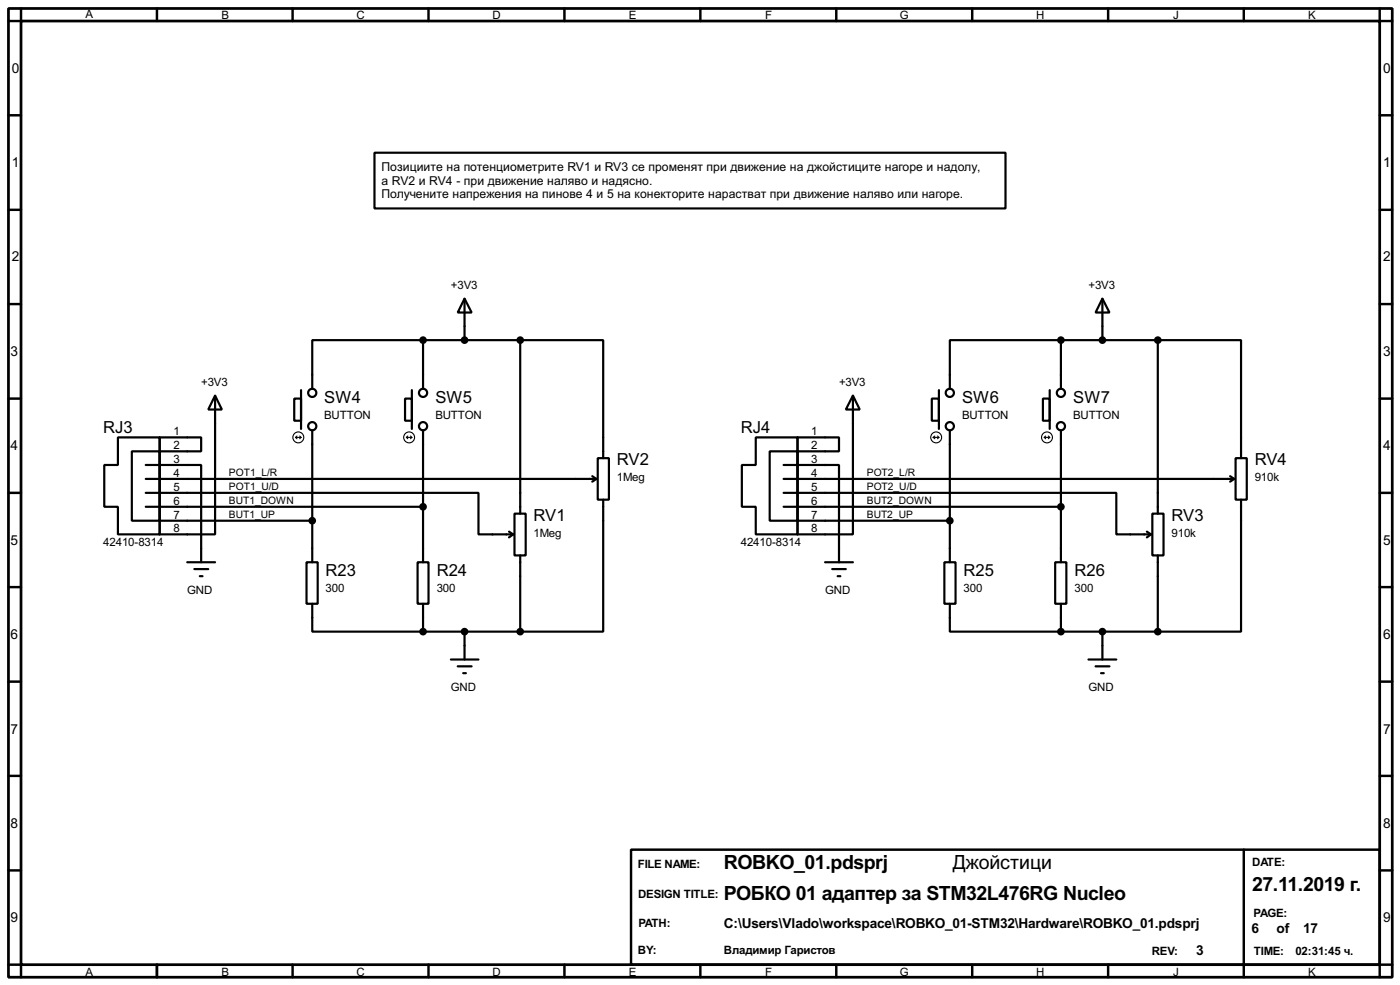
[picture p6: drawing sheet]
<svg xmlns="http://www.w3.org/2000/svg" width="256mm" height="180mm" viewBox="0 0 256 180" stroke-linecap="round" stroke-linejoin="round" font-family="sans-serif">
<path d="M1.6 1.6h253.5v177.3h-253.5zM3.9 3.9h248.9v172.7h-248.9z" fill="none" stroke="#000" stroke-width=".5"/>
<g fill="none" stroke="#000" stroke-width=".45">
<path d="M3.9 1.6v2.3h-2.3M28.8 1.6v2.3M53.6 1.6v2.3M78.5 1.6v2.3M103.4 1.6v2.3M128.3 1.6v2.3M153.2 1.6v2.3M178.1 1.6v2.3M203 1.6v2.3M227.9 1.6v2.3M252.8 1.6v2.3h2.3M1.6 21.1h2.3"/>
<path d="M1.6 38.4h2.3M252.8 21.1h2.3M252.8 38.4h2.3M1.6 55.7h2.3M252.8 55.7h2.3M1.6 73h2.3M252.8 73h2.3M1.6 90.2h2.3M252.8 90.2h2.3M1.6 107.5h2.3M252.8 107.5h2.3M1.6 124.8h2.3"/>
<path d="M252.8 124.8h2.3M1.6 142h2.3M1.6 159.3h2.3M115.6 155.5h137.2v21.1h-137.2zM227.9 155.5v23.4M252.8 142h2.3M252.8 159.3h2.3M1.6 176.6h2.3v2.3M28.8 176.6v2.3M53.6 176.6v2.3M78.5 176.6v2.3M103.4 176.6v2.3"/>
<path d="M128.3 176.6v2.3M153.2 176.6v2.3M178.1 176.6v2.3M203 176.6v2.3M255.1 176.6h-2.3v2.3"/>
</g>
<g fill="none" stroke="#000" stroke-width=".4">
<path d="M68.6 28h115.6v10.2h-115.6zM85.1 54.7l1.3 2.5h-2.5zM85.1 54.7v7.6M202 54.7l1.3 2.5h-2.6zM202 54.7v7.6M39.4 72.4l1.3 2.6h-2.5zM39.4 72.4v25.4h-10.1v-17.7h7.6v2.5h-7.6M53.9 73h1.3v4h-1.3zM55.2 71.4v7.1M57.2 78.8v24.1M74.2 73h1.3v4h-1.3zM75.5 71.4v7.1"/>
<path d="M77.5 62.3h-20.3v8.9M77.5 62.3h17.8M77.5 62.3v8.9M77.5 78.8v24.1M95.3 62.3h15.2v21.6M95.3 62.3v31.7M156.3 72.4l1.2 2.6h-2.5zM156.3 72.4v25.4h-10.2v-17.7h7.6v2.5h-7.6M170.7 73h1.3v4h-1.3zM172 71.4v7.1M174 78.8v24.1M191.1 73h1.2v4h-1.2z"/>
<path d="M192.3 71.4v7.1M194.4 62.3h-20.4v8.9M194.4 62.3h17.7M194.4 62.3v8.9M194.4 78.8v24.1M212.1 62.3h15.3v21.6M212.1 62.3v31.7M21.6 80.1h7.7v17.7h-7.7v-5h-2.5v-7.7h2.5zM24.2 82.6h5.1v12.7h-5.1zM26.7 85.1h10.2v17.8M26.7 90.2h61v7.6h6.3M26.7 87.7h82.6"/>
<path d="M26.7 92.8h50.8M29.3 95.3h27.9M93.3 97.3l.7 .5M94 97.8l-.7 .6M94.3 94h2v7.7h-2zM108.5 87.2l.8 .5M109.3 87.7l-.8 .5M109.5 83.9h2.1v7.6h-2.1zM110.5 91.5v24.1h-15.2M138.5 80.1h7.6v17.7h-7.6v-5h-2.6v-7.7h2.6zM141 82.6h5.1v12.7h-5.1zM143.6 85.1h10.1v17.8"/>
<path d="M143.6 90.2h60.9v7.6h6.4M143.6 87.7h82.5M143.6 92.8h50.8M146.1 95.3h27.9M210.1 97.3l.8 .5M210.9 97.8l-.8 .6M211.1 94h2.1v7.7h-2.1zM225.4 87.2l.7 .5M226.1 87.7l-.7 .5M226.4 83.9h2v7.6h-2zM227.4 91.5v24.1h-15.3M34.3 102.9h5.1"/>
<path d="M35.6 104.2h2.6M36.6 105.5h.5M56.2 102.9h2v7.6h-2zM57.2 110.5v5.1h20.3M76.5 102.9h2v7.6h-2zM77.5 115.6h17.8M77.5 110.5v5.1M85.1 115.6v5.1M95.3 101.7v13.9M151.2 102.9h5.1M152.5 104.2h2.5M153.5 105.5h.5"/>
<path d="M173 102.9h2.1v7.6h-2.1zM174 110.5v5.1h20.4M193.3 102.9h2.1v7.6h-2.1zM194.4 115.6h17.7M194.4 110.5v5.1M202 115.6v5.1M212.1 101.7v13.9M82.6 120.7h5.1M83.9 122h2.5M84.9 123.2h.5M199.4 120.7h5.1M200.7 122h2.6"/>
<path d="M201.7 123.2h.5"/>
<circle cx="57.2" cy="71.9" r=".75"/>
<circle cx="57.2" cy="78" r=".75"/>
<circle cx="77.5" cy="78" r=".75"/>
<circle cx="77.5" cy="71.9" r=".75"/>
<circle cx="174" cy="78" r=".75"/>
<circle cx="174" cy="71.9" r=".75"/>
<circle cx="194.3" cy="71.9" r=".75"/>
<circle cx="194.3" cy="78" r=".75"/>
</g>
<g fill="#000" stroke="#000" stroke-width=".4">
<circle cx="77.5" cy="62.3" r=".5"/>
<circle cx="85.1" cy="62.3" r=".5"/>
<circle cx="95.3" cy="62.3" r=".5"/>
<circle cx="194.3" cy="62.3" r=".5"/>
<circle cx="201.9" cy="62.3" r=".5"/>
<circle cx="212.1" cy="62.3" r=".5"/>
<circle cx="57.2" cy="95.3" r=".5"/>
<circle cx="77.5" cy="92.8" r=".5"/>
<circle cx="174" cy="95.3" r=".5"/>
<circle cx="194.3" cy="92.8" r=".5"/>
<circle cx="77.5" cy="115.6" r=".5"/>
<circle cx="85.1" cy="115.6" r=".5"/>
<circle cx="95.3" cy="115.6" r=".5"/>
<circle cx="194.3" cy="115.6" r=".5"/>
<circle cx="201.9" cy="115.6" r=".5"/>
<circle cx="212.1" cy="115.6" r=".5"/>
</g>
<g fill="none" stroke="#000" stroke-width=".2">
<path d="M54.4 79.8l-.2 .3M54.9 79.8l.3 .3M74.7 79.8l-.2 .3M75.2 79.8l.3 .3M171.3 79.8l-.3 .3M171.8 79.8l.2 .3M191.6 79.8l-.3 .3M192.1 79.8l.2 .3M54.2 80.1h1M54.2 80.1l.2 .2M55.2 80.1l-.3 .2M74.5 80.1h1"/>
<path d="M74.5 80.1l.2 .2M75.5 80.1l-.3 .2M171 80.1h1M171 80.1l.3 .2M172 80.1l-.2 .2M191.3 80.1h1M191.3 80.1l.3 .2M192.3 80.1l-.2 .2"/>
<circle cx="54.6" cy="80.1" r="1"/>
<circle cx="74.9" cy="80.1" r="1"/>
<circle cx="171.5" cy="80.1" r="1"/>
<circle cx="191.8" cy="80.1" r="1"/>
</g>
<g font-size="4">
<text x="132.6" y="159.1">ROBKO_01.pdsprj</text>
<text x="174.6" y="159.1">Джойстици</text>
<text x="132.6" y="164.8">РОБКО 01 адаптер за STM32L476RG Nucleo</text>
<text x="229.4" y="163.1">27.11.2019 г.</text>
</g>
<g font-size="3.4">
<text x="59.4" y="73.7">SW4</text>
<text x="79.8" y="73.7">SW5</text>
<text x="176.3" y="73.7">SW6</text>
<text x="196.6" y="73.7">SW7</text>
<text x="18.9" y="79.3">RJ3</text>
<text x="135.7" y="79.3">RJ4</text>
<text x="113" y="85.2">RV2</text>
<text x="229.9" y="85.2">RV4</text>
<text x="97.8" y="95.3">RV1</text>
<text x="214.6" y="95.3">RV3</text>
<text x="59.7" y="105.5">R23</text>
<text x="80" y="105.5">R24</text>
<text x="176.5" y="105.5">R25</text>
<text x="196.8" y="105.5">R26</text>
</g>
<g font-size="2.8">
<text x="2.2" y="13.4">0</text>
<text x="253.4" y="13.4">0</text>
<text x="2.2" y="30.6">1</text>
<text x="253.4" y="30.6">1</text>
<text x="2.2" y="47.9">2</text>
<text x="253.4" y="47.9">2</text>
<text x="1.9" y="65.2">3</text>
<text x="253.4" y="65.2">3</text>
<text x="1.9" y="82.4">4</text>
<text x="253.4" y="82.4">4</text>
<text x="1.9" y="99.7">5</text>
<text x="253.4" y="99.7">5</text>
<text x="1.9" y="117">6</text>
<text x="253.4" y="117">6</text>
<text x="1.9" y="134.3">7</text>
<text x="253.4" y="134.3">7</text>
<text x="1.9" y="151.5">8</text>
<text x="253.4" y="151.5">8</text>
<text x="1.9" y="168.8">9</text>
<text x="132.6" y="169.8">C:\Users\Vlado\workspace\ROBKO_01-STM32\Hardware\ROBKO_01.pdsprj</text>
<text x="229.3" y="170.8">6</text>
<text x="233.9" y="170.8">of</text>
<text x="238.7" y="170.8">17</text>
<text x="253.4" y="168.8">9</text>
<text x="219.1" y="174.9">3</text>
</g>
<g font-size="2.5">
<text x="69.9" y="33.8">а RV2 и RV4 - при движение наляво и надясно.</text>
<text x="69.9" y="31.2">Позициите на потенциометрите RV1 и RV3 се променят при движение на джойстиците нагоре и надолу,</text>
<text x="69.9" y="36.3">Получените напрежения на пинове 4 и 5 на конекторите нарастват при движение наляво или нагоре.</text>
</g>
<g font-size="2.4">
<text x="15.7" y="3.2">A</text>
<text x="40.6" y="3.5">B</text>
<text x="65.3" y="3.5">C</text>
<text x="90.2" y="3.5">D</text>
<text x="115.2" y="3.5">E</text>
<text x="140.2" y="3.5">F</text>
<text x="164.9" y="3.5">G</text>
<text x="189.8" y="3.5">H</text>
<text x="214.9" y="3.5">J</text>
<text x="239.7" y="3.5">K</text>
<text x="82.6" y="52.8">+3V3</text>
<text x="199.4" y="52.8">+3V3</text>
<text x="36.9" y="70.6">+3V3</text>
<text x="153.7" y="70.6">+3V3</text>
<text x="59.4" y="76.7">BUTTON</text>
<text x="79.8" y="76.7">BUTTON</text>
<text x="176.3" y="76.7">BUTTON</text>
<text x="196.6" y="76.7">BUTTON</text>
<text x="31.8" y="79.7">1</text>
<text x="31.8" y="82.2">2</text>
<text x="148.6" y="79.7">1</text>
<text x="148.6" y="82.2">2</text>
<text x="31.8" y="84.7">3</text>
<text x="31.8" y="87.3">4</text>
<text x="31.8" y="89.8">5</text>
<text x="113" y="88.1">1Meg</text>
<text x="148.6" y="84.7">3</text>
<text x="148.6" y="87.3">4</text>
<text x="148.6" y="89.8">5</text>
<text x="229.9" y="88.1">910k</text>
<text x="31.8" y="92.4">6</text>
<text x="31.8" y="94.9">7</text>
<text x="148.6" y="92.4">6</text>
<text x="148.6" y="94.9">7</text>
<text x="18.9" y="99.9">42410-8314</text>
<text x="31.8" y="97.4">8</text>
<text x="97.8" y="98.2">1Meg</text>
<text x="135.7" y="99.9">42410-8314</text>
<text x="148.6" y="97.4">8</text>
<text x="214.6" y="98.2">910k</text>
<text x="34.3" y="108.7">GND</text>
<text x="59.7" y="108.4">300</text>
<text x="80" y="108.4">300</text>
<text x="151.2" y="108.7">GND</text>
<text x="176.5" y="108.4">300</text>
<text x="196.8" y="108.4">300</text>
<text x="82.6" y="126.5">GND</text>
<text x="199.4" y="126.5">GND</text>
<text x="116.9" y="158.9">FILE NAME:</text>
<text x="229.4" y="158.4">DATE:</text>
<text x="116.9" y="164.3">DESIGN TITLE:</text>
<text x="229.7" y="167.8">PAGE:</text>
<text x="117" y="169.7">PATH:</text>
<text x="15.7" y="178.6">A</text>
<text x="40.6" y="178.6">B</text>
<text x="65.3" y="178.6">C</text>
<text x="90.2" y="178.6">D</text>
<text x="115.2" y="178.6">E</text>
<text x="116.9" y="174.7">BY:</text>
<text x="132.6" y="174.7">Владимир Гаристов</text>
<text x="140.2" y="178.6">F</text>
<text x="164.9" y="178.6">G</text>
<text x="189.8" y="178.6">H</text>
<text x="211" y="174.7">REV:</text>
<text x="214.9" y="178.6">J</text>
<text x="229.7" y="174.7">TIME:</text>
<text x="237.3" y="174.7">02:31:45 ч.</text>
<text x="239.7" y="178.6">K</text>
</g>
<g font-size="2.1">
<text x="42" y="89.6">POT1_U/D</text>
<text x="42" y="87.1">POT1_L/R</text>
<text x="158.8" y="89.6">POT2_U/D</text>
<text x="158.8" y="87.1">POT2_L/R</text>
<text x="42" y="92.2">BUT1_DOWN</text>
<text x="42" y="94.8">BUT1_UP</text>
<text x="158.8" y="94.8">BUT2_UP</text>
<text x="158.8" y="92.2">BUT2_DOWN</text>
</g>
</svg>
